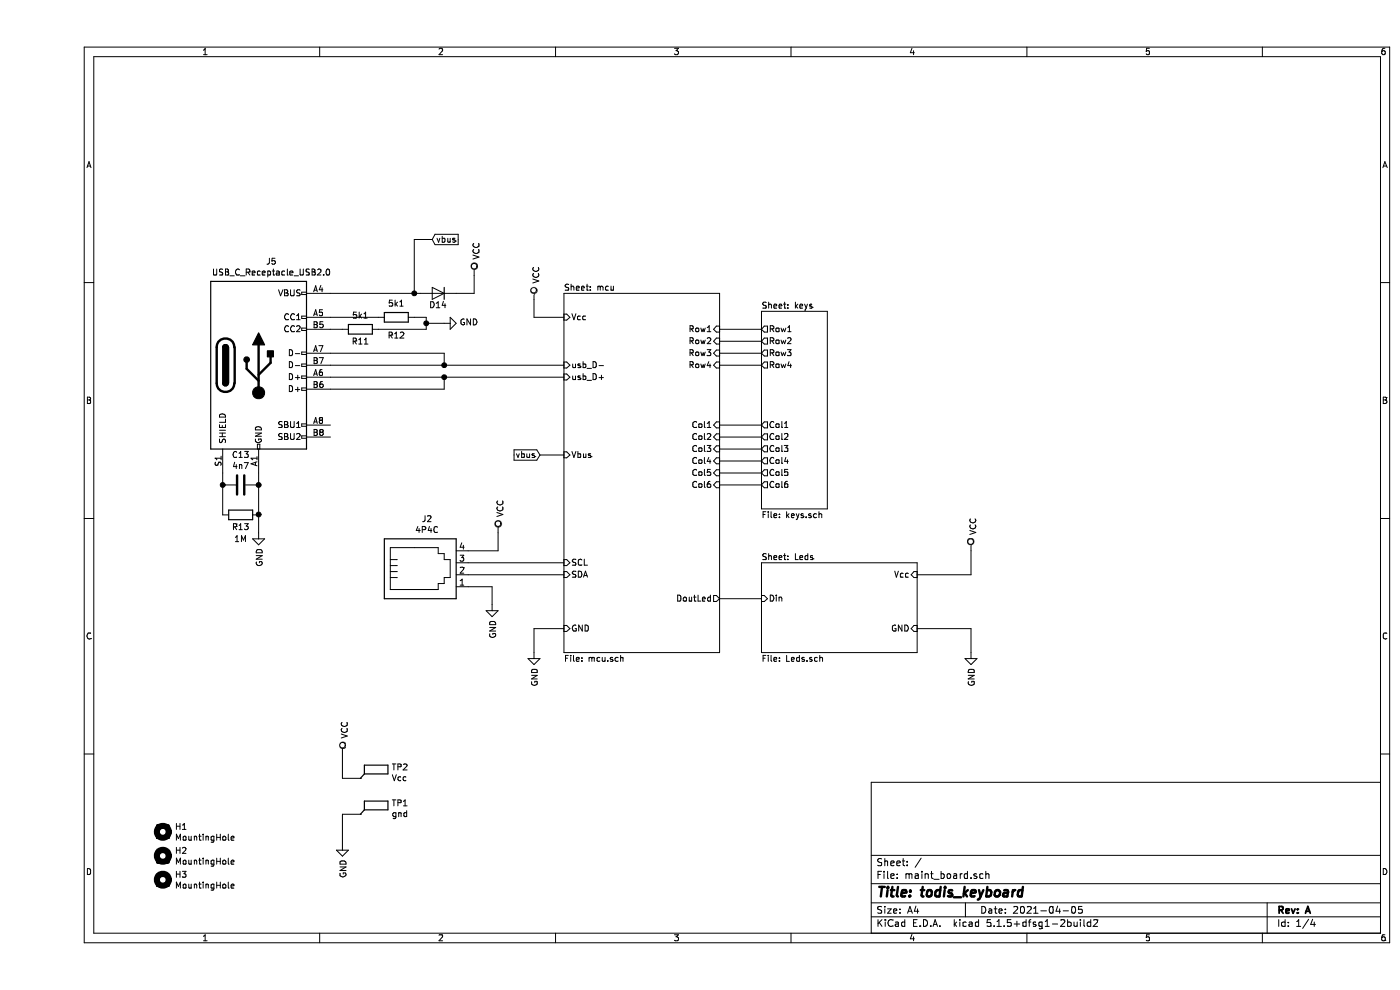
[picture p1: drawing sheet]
EESchema Schematic File Version 4
EELAYER 30 0
EELAYER END
$Descr A4 11693 8268
encoding utf-8
Sheet 1 4
Title "todis_keyboard"
Date "2021-04-05"
Rev "A"
Comp ""
Comment1 ""
Comment2 ""
Comment3 ""
Comment4 ""
$EndDescr
$Sheet
S 6050 2600 550  1650
U 6015F75D
F0 "keys" 50
F1 "keys.sch" 50
F2 "Row1" O L 6050 2750 50 
F3 "Row2" O L 6050 2850 50 
F4 "Row3" O L 6050 2950 50 
F5 "Row4" O L 6050 3050 50 
F6 "Col1" O L 6050 3550 50 
F7 "Col2" O L 6050 3650 50 
F8 "Col3" O L 6050 3750 50 
F9 "Col4" O L 6050 3850 50 
F10 "Col5" O L 6050 3950 50 
F11 "Col6" O L 6050 4050 50 
$EndSheet
$Comp
L power:GND #PWR013
U 1 1
P 1850 4450
F 0 "#PWR013" H 1850 4200 50  0001 C CNN
F 1 "GND" V 1855 4322 50  0000 R CNN
F 2 "" H 1850 4450 50  0001 C CNN
F 3 "" H 1850 4450 50  0001 C CNN
	1    1850 4450
	1    0    0    -1  
$EndComp
$Comp
L power:VCC #PWR03
U 1 1
P 3650 2300
F 0 "#PWR03" H 3650 2150 50  0001 C CNN
F 1 "VCC" V 3667 2428 50  0000 L CNN
F 2 "" H 3650 2300 50  0001 C CNN
F 3 "" H 3650 2300 50  0001 C CNN
	1    3650 2300
	1    0    0    -1  
$EndComp
Wire Wire Line
	6050 2750 5700 2750
Wire Wire Line
	5700 2850 6050 2850
Wire Wire Line
	6050 2950 5700 2950
Wire Wire Line
	5700 3050 6050 3050
Wire Wire Line
	5700 3550 6050 3550
Wire Wire Line
	6050 3650 5700 3650
Wire Wire Line
	5700 3750 6050 3750
Wire Wire Line
	6050 3850 5700 3850
Wire Wire Line
	5700 3950 6050 3950
Wire Wire Line
	6050 4050 5700 4050
$Sheet
S 6050 4700 1300 750 
U 601EDEE5
F0 "Leds" 50
F1 "Leds.sch" 50
F2 "Vcc" I R 7350 4800 50 
F3 "GND" I R 7350 5250 50 
F4 "Din" I L 6050 5000 50 
$EndSheet
$Comp
L power:VCC #PWR06
U 1 1
P 7800 4600
F 0 "#PWR06" H 7800 4450 50  0001 C CNN
F 1 "VCC" V 7817 4728 50  0000 L CNN
F 2 "" H 7800 4600 50  0001 C CNN
F 3 "" H 7800 4600 50  0001 C CNN
	1    7800 4600
	1    0    0    -1  
$EndComp
$Comp
L power:GND #PWR07
U 1 1
P 7800 5450
F 0 "#PWR07" H 7800 5200 50  0001 C CNN
F 1 "GND" V 7805 5322 50  0000 R CNN
F 2 "" H 7800 5450 50  0001 C CNN
F 3 "" H 7800 5450 50  0001 C CNN
	1    7800 5450
	1    0    0    -1  
$EndComp
Wire Wire Line
	7350 4800 7800 4800
Wire Wire Line
	7800 4800 7800 4600
Wire Wire Line
	7800 5450 7800 5250
Wire Wire Line
	7800 5250 7350 5250
$Comp
L power:GND #PWR05
U 1 1
P 4150 5450
F 0 "#PWR05" H 4150 5200 50  0001 C CNN
F 1 "GND" V 4155 5322 50  0000 R CNN
F 2 "" H 4150 5450 50  0001 C CNN
F 3 "" H 4150 5450 50  0001 C CNN
	1    4150 5450
	1    0    0    -1  
$EndComp
$Comp
L power:VCC #PWR04
U 1 1
P 4150 2500
F 0 "#PWR04" H 4150 2350 50  0001 C CNN
F 1 "VCC" V 4167 2628 50  0000 L CNN
F 2 "" H 4150 2500 50  0001 C CNN
F 3 "" H 4150 2500 50  0001 C CNN
	1    4150 2500
	1    0    0    -1  
$EndComp
Wire Wire Line
	4150 2500 4150 2650
Wire Wire Line
	4150 2650 4400 2650
Wire Wire Line
	4400 5250 4150 5250
Wire Wire Line
	4150 5250 4150 5450
$Comp
L Connector:4P4C J2
U 1 1
P 3200 4800
F 0 "J2" H 3257 5267 50  0000 C CNN
F 1 "4P4C" H 3257 5176 50  0000 C CNN
F 2 "TB_connectors:glx-n-44_reverseble" V 3200 4850 50  0001 C CNN
F 3 "~" V 3200 4850 50  0001 C CNN
	1    3200 4800
	1    0    0    -1  
$EndComp
$Comp
L power:GND #PWR01
U 1 1
P 3800 5050
F 0 "#PWR01" H 3800 4800 50  0001 C CNN
F 1 "GND" V 3805 4922 50  0000 R CNN
F 2 "" H 3800 5050 50  0001 C CNN
F 3 "" H 3800 5050 50  0001 C CNN
	1    3800 5050
	1    0    0    -1  
$EndComp
$Comp
L power:VCC #PWR02
U 1 1
P 3850 4450
F 0 "#PWR02" H 3850 4300 50  0001 C CNN
F 1 "VCC" V 3867 4578 50  0000 L CNN
F 2 "" H 3850 4450 50  0001 C CNN
F 3 "" H 3850 4450 50  0001 C CNN
	1    3850 4450
	1    0    0    -1  
$EndComp
Wire Wire Line
	3850 4450 3850 4600
Wire Wire Line
	3600 4600 3850 4600
Wire Wire Line
	3600 4900 3800 4900
Wire Wire Line
	3800 4900 3800 5050
Wire Wire Line
	3600 4700 4400 4700
Wire Wire Line
	4400 4800 3600 4800
Wire Wire Line
	5700 5000 6050 5000
Wire Wire Line
	3500 2450 3650 2450
$Sheet
S 4400 2450 1300 3000
U 6012B71A
F0 "mcu" 50
F1 "mcu.sch" 50
F2 "Row1" I R 5700 2750 50 
F3 "Row2" I R 5700 2850 50 
F4 "Row3" I R 5700 2950 50 
F5 "Row4" I R 5700 3050 50 
F6 "Col1" I R 5700 3550 50 
F7 "Col2" I R 5700 3650 50 
F8 "Col3" I R 5700 3750 50 
F9 "Col4" I R 5700 3850 50 
F10 "Col5" I R 5700 3950 50 
F11 "Col6" I R 5700 4050 50 
F12 "usb_D-" I L 4400 3050 50 
F13 "usb_D+" I L 4400 3150 50 
F14 "Vcc" I L 4400 2650 50 
F15 "GND" I L 4400 5250 50 
F16 "DoutLed" O R 5700 5000 50 
F17 "SCL" I L 4400 4700 50 
F18 "SDA" I L 4400 4800 50 
F19 "Vbus" I L 4400 3800 50 
$EndSheet
Wire Wire Line
	4200 3800 4400 3800
$Comp
L Diode:1N4148W D14
U 1 1
P 3350 2450
F 0 "D14" H 3350 2550 50  0000 C CNN
F 1 "1N4148W" H 3350 2700 50  0001 C CNN
F 2 "Diode_SMD:D_SOD-323" H 3350 2275 50  0001 C CNN
F 3 "https://www.vishay.com/docs/85748/1n4148w.pdf" H 3350 2450 50  0001 C CNN
	1    3350 2450
	-1   0    0    1   
$EndComp
$Comp
L Mechanical:MountingHole H3
U 1 1
P 1050 7350
F 0 "H3" H 1150 7396 50  0000 L CNN
F 1 "MountingHole" H 1150 7305 50  0000 L CNN
F 2 "MountingHole:MountingHole_2.2mm_M2_ISO7380" H 1050 7350 50  0001 C CNN
F 3 "~" H 1050 7350 50  0001 C CNN
	1    1050 7350
	1    0    0    -1  
$EndComp
$Comp
L Mechanical:MountingHole H2
U 1 1
P 1050 7150
F 0 "H2" H 1150 7196 50  0000 L CNN
F 1 "MountingHole" H 1150 7105 50  0000 L CNN
F 2 "MountingHole:MountingHole_2.2mm_M2_ISO7380" H 1050 7150 50  0001 C CNN
F 3 "~" H 1050 7150 50  0001 C CNN
	1    1050 7150
	1    0    0    -1  
$EndComp
$Comp
L Mechanical:MountingHole H1
U 1 1
P 1050 6950
F 0 "H1" H 1150 6996 50  0000 L CNN
F 1 "MountingHole" H 1150 6905 50  0000 L CNN
F 2 "MountingHole:MountingHole_2.2mm_M2_ISO7380" H 1050 6950 50  0001 C CNN
F 3 "~" H 1050 6950 50  0001 C CNN
	1    1050 6950
	1    0    0    -1  
$EndComp
$Comp
L Connector:TestPoint_Flag TP1
U 1 1
P 2700 6800
F 0 "TP1" H 2960 6894 50  0000 L CNN
F 1 "gnd" H 2960 6803 50  0000 L CNN
F 2 "TestPoint:TestPoint_Pad_1.5x1.5mm" H 2900 6800 50  0001 C CNN
F 3 "~" H 2900 6800 50  0001 C CNN
	1    2700 6800
	1    0    0    -1  
$EndComp
$Comp
L Connector:TestPoint_Flag TP2
U 1 1
P 2700 6500
F 0 "TP2" H 2960 6594 50  0000 L CNN
F 1 "Vcc" H 2960 6503 50  0000 L CNN
F 2 "TestPoint:TestPoint_Pad_1.5x1.5mm" H 2900 6500 50  0001 C CNN
F 3 "~" H 2900 6500 50  0001 C CNN
	1    2700 6500
	1    0    0    -1  
$EndComp
$Comp
L power:VCC #PWR038
U 1 1
P 2550 6300
F 0 "#PWR038" H 2550 6150 50  0001 C CNN
F 1 "VCC" V 2567 6428 50  0000 L CNN
F 2 "" H 2550 6300 50  0001 C CNN
F 3 "" H 2550 6300 50  0001 C CNN
	1    2550 6300
	1    0    0    -1  
$EndComp
Wire Wire Line
	2700 6500 2550 6500
Wire Wire Line
	2550 6500 2550 6300
$Comp
L Connector:USB_C_Receptacle_USB2.0 J5
U 1 1
P 1850 3050
F 0 "J5" H 1957 3917 50  0000 C CNN
F 1 "USB_C_Receptacle_USB2.0" H 1957 3826 50  0000 C CNN
F 2 "Connector_USB:USB_C_Receptacle_Palconn_UTC16-G" H 2000 3050 50  0001 C CNN
F 3 "https://www.usb.org/sites/default/files/documents/usb_type-c.zip" H 2000 3050 50  0001 C CNN
	1    1850 3050
	1    0    0    -1  
$EndComp
Wire Wire Line
	2450 3150 3400 3150
Wire Wire Line
	2450 3250 3400 3250
Wire Wire Line
	3400 3250 3400 3150
Connection ~ 3400 3150
Wire Wire Line
	3400 3150 4400 3150
Wire Wire Line
	2450 3050 3400 3050
Wire Wire Line
	2450 2950 3400 2950
Wire Wire Line
	3400 2950 3400 3050
Connection ~ 3400 3050
Wire Wire Line
	3400 3050 4400 3050
Wire Wire Line
	3650 2300 3650 2450
Text GLabel 3300 2000 2    50   Input ~ 0
vbus
Text GLabel 4200 3800 0    50   Input ~ 0
vbus
Wire Wire Line
	3300 2000 3150 2000
Wire Wire Line
	3150 2000 3150 2450
Wire Wire Line
	2450 2450 3150 2450
Connection ~ 3150 2450
Wire Wire Line
	3150 2450 3200 2450
$Comp
L power:GND #PWR041
U 1 1
P 2550 7050
F 0 "#PWR041" H 2550 6800 50  0001 C CNN
F 1 "GND" V 2555 6922 50  0000 R CNN
F 2 "" H 2550 7050 50  0001 C CNN
F 3 "" H 2550 7050 50  0001 C CNN
	1    2550 7050
	1    0    0    -1  
$EndComp
Wire Wire Line
	2550 7050 2550 6800
Wire Wire Line
	2700 6800 2550 6800
Wire Wire Line
	1850 3950 1850 4050
$Comp
L Device:R R11
U 1 1
P 2700 2750
F 0 "R11" V 2800 2750 50  0000 C CNN
F 1 "5k1" V 2584 2750 50  0000 C CNN
F 2 "Resistor_SMD:R_0603_1608Metric_Pad1.05x0.95mm_HandSolder" V 2630 2750 50  0001 C CNN
F 3 "~" H 2700 2750 50  0001 C CNN
	1    2700 2750
	0    1    1    0   
$EndComp
$Comp
L Device:R R12
U 1 1
P 3000 2650
F 0 "R12" V 3150 2650 50  0000 C CNN
F 1 "5k1" V 2884 2650 50  0000 C CNN
F 2 "Resistor_SMD:R_0603_1608Metric_Pad1.05x0.95mm_HandSolder" V 2930 2650 50  0001 C CNN
F 3 "~" H 3000 2650 50  0001 C CNN
	1    3000 2650
	0    1    1    0   
$EndComp
Wire Wire Line
	2450 2650 2850 2650
Wire Wire Line
	2450 2750 2550 2750
$Comp
L power:GND #PWR042
U 1 1
P 3400 2700
F 0 "#PWR042" H 3400 2450 50  0001 C CNN
F 1 "GND" V 3405 2572 50  0000 R CNN
F 2 "" H 3400 2700 50  0001 C CNN
F 3 "" H 3400 2700 50  0001 C CNN
	1    3400 2700
	0    -1   -1   0   
$EndComp
Wire Wire Line
	3150 2650 3250 2650
Wire Wire Line
	3250 2650 3250 2700
Wire Wire Line
	2850 2750 3250 2750
Wire Wire Line
	3400 2700 3250 2700
Connection ~ 3250 2700
Wire Wire Line
	3250 2700 3250 2750
$Comp
L Device:R R13
U 1 1
P 1700 4300
F 0 "R13" V 1800 4300 50  0000 C CNN
F 1 "1M" V 1900 4300 50  0000 C CNN
F 2 "Resistor_SMD:R_0603_1608Metric_Pad1.05x0.95mm_HandSolder" V 1630 4300 50  0001 C CNN
F 3 "~" H 1700 4300 50  0001 C CNN
	1    1700 4300
	0    1    1    0   
$EndComp
$Comp
L Device:C C13
U 1 1
P 1700 4050
F 0 "C13" V 1448 4050 50  0000 C CNN
F 1 "4n7" V 1539 4050 50  0000 C CNN
F 2 "keyboard_parts:C_1608" H 1738 3900 50  0001 C CNN
F 3 "~" H 1700 4050 50  0001 C CNN
	1    1700 4050
	0    1    1    0   
$EndComp
Connection ~ 1850 4050
Wire Wire Line
	1850 4050 1850 4300
Connection ~ 1850 4300
Wire Wire Line
	1850 4300 1850 4450
Wire Wire Line
	1550 3950 1550 4050
Connection ~ 1550 4050
Wire Wire Line
	1550 4050 1550 4300
$EndSCHEMATC
